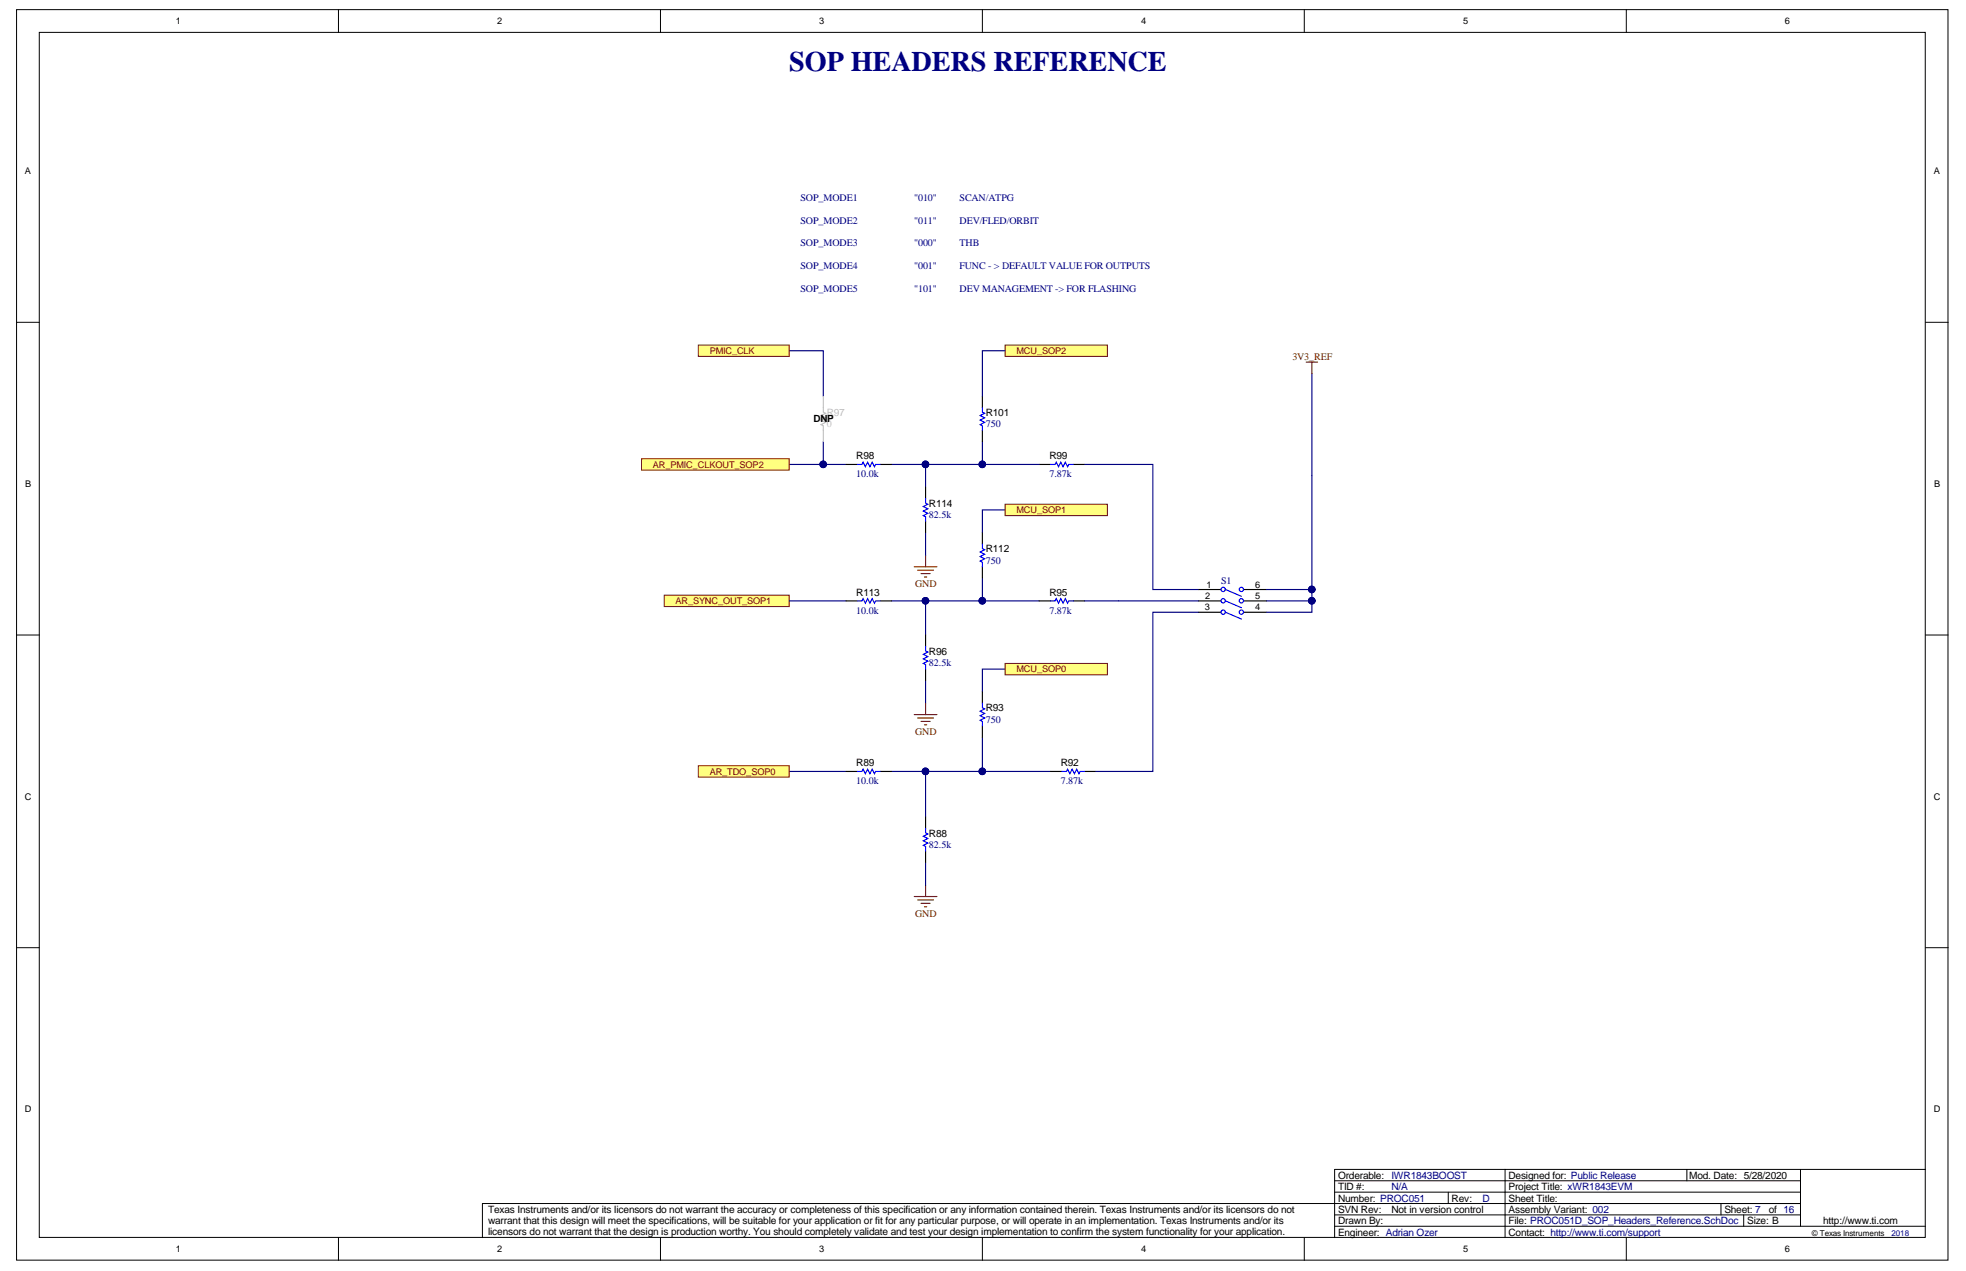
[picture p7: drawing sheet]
<svg xmlns="http://www.w3.org/2000/svg" width="432mm" height="279mm" viewBox="0 0 432 279" stroke-linecap="round" stroke-linejoin="round" font-family="sans-serif">
<g fill="#fff" stroke="#000" stroke-width=".22">
<path d="M3.6 2.1h424.2v274.6h-424.2z"/>
<path d="M8.6 7.1h414.3v264.6h-414.3z"/>
</g>
<g fill="none" stroke="#000" stroke-width=".22">
<path d="M74.3 2.1v5M145.1 2.1v5M215.8 2.1v5M286.5 2.1v5M357.2 2.1v5M3.6 70.8h5M422.9 70.8h5M3.6 139.4h5M422.9 139.4h5M3.6 208.1h5M422.9 208.1h5M293.1 259.2h102.4"/>
<path d="M330.6 256.7h-37.5v15M370.5 256.7v2.5M395.5 256.7v12.5M422.9 256.7h-92.3v15M74.3 271.7v5M145.1 271.7v5M215.8 271.7v5M286.5 271.7v5M293.1 269.2h129.8M293.1 266.7h102.4M293.1 261.7h102.4M318.1 261.7v2.5"/>
<path d="M357.2 271.7v5M378 264.2v2.5M383 266.7v2.5M395.5 264.2h-289.5v7.5"/>
</g>
<path d="M173.3 77h7.5v10M180.8 97v5h5" fill="none" stroke="#000080" stroke-width=".25"/>
<circle cx="180.8" cy="101.9" r=".72" fill="#000080" stroke="#000080" stroke-width=".22"/>
<path d="M200.8 124.4h5M201.5 125.2h3.5M202.3 125.9h2M203 126.7h.5M203.3 121.9v2.5" fill="none" stroke="#800000" stroke-width=".25"/>
<g fill="#ffff80" stroke="#800000" stroke-width=".22">
<path d="M153.4 75.8h19.9v2.5h-19.9z" fill-rule="evenodd"/>
<path d="M220.8 75.8h22.4v2.5h-22.4z" fill-rule="evenodd"/>
</g>
<g fill="none" stroke="#000080" stroke-width=".25">
<path d="M215.8 97v5h-20M173.3 102h7.5M203.3 102v5M203.3 116.9v5M220.8 112h-5v4.9M195.8 131.9h20M203.3 131.9v7.5M215.8 126.9v5h12.4M203.3 149.4v5M220.8 146.9h-5v5M173.3 169.4h12.5M195.8 169.4h20"/>
<path d="M203.3 169.4v10M215.8 161.9v7.5h14.9M203.3 189.3v5"/>
</g>
<g fill="#000080" stroke="#000080" stroke-width=".22">
<circle cx="203.3" cy="101.9" r=".72"/>
<circle cx="215.7" cy="101.9" r=".72"/>
<circle cx="215.7" cy="131.9" r=".72"/>
<circle cx="215.7" cy="169.3" r=".72"/>
<circle cx="203.3" cy="131.9" r=".72"/>
<circle cx="203.3" cy="169.3" r=".72"/>
<circle cx="180.8" cy="101.9" r=".72"/>
</g>
<path d="M200.8 156.9h5M201.5 157.6h3.5M202.3 158.4h2M203 159.1h.5M203.3 154.4v2.5M200.8 196.8h5M201.5 197.6h3.5M202.3 198.3h2M203 199.1h.5M203.3 194.3v2.5" fill="none" stroke="#800000" stroke-width=".25"/>
<g fill="#ffff80" stroke="#800000" stroke-width=".22">
<path d="M140.9 100.7h32.4v2.5h-32.4z" fill-rule="evenodd"/>
<path d="M145.9 130.7h27.4v2.5h-27.4z" fill-rule="evenodd"/>
<path d="M153.4 168.1h19.9v2.5h-19.9z" fill-rule="evenodd"/>
</g>
<path d="M288.1 82v22.5M173.3 131.9h12.5" fill="none" stroke="#000080" stroke-width=".25"/>
<path d="M286.9 79.5h2.5M288.1 79.5v2.5" fill="none" stroke="#800000" stroke-width=".25"/>
<g fill="#ffff80" stroke="#800000" stroke-width=".22">
<path d="M220.8 110.7h22.4v2.5h-22.4z" fill-rule="evenodd"/>
<path d="M220.8 145.7h22.4v2.5h-22.4z" fill-rule="evenodd"/>
</g>
<g fill="none" stroke="#000" stroke-width=".25">
<path d="M215.8 87v2.5M215.8 94.5v2.5M185.8 102h2.5M193.3 102h2.5M203.3 107v2.5M203.3 114.5v2.4M215.8 116.9v2.5M228.2 102h2.5M235.7 102h2.5M185.8 131.9h2.5M193.3 131.9h2.5M203.3 139.4v2.5"/>
<path d="M215.8 124.4v2.5M228.2 131.9h2.5M235.7 131.9h2.5M263.2 131.9h5M263.2 134.4h5M263.2 129.4h5M273.2 131.9h5M273.2 134.4h5M273.2 129.4h5M203.3 146.9v2.5M215.8 151.9v2.5M215.8 159.4v2.5"/>
<path d="M185.8 169.4h2.5M193.3 169.4h2.5M203.3 179.4v2.5M230.7 169.4h2.5M238.2 169.4h2.5M203.3 186.8v2.5"/>
</g>
<g fill="none" stroke="#00f" stroke-width=".25">
<path d="M215.8 89.5v1l.5 .2-1 .5 1 .5-1 .5 1 .5-1 .5 .5 .3v1M188.3 102h1l.3-.5 .5 1 .5-1 .5 1 .5-1 .5 1 .2-.5h1M203.3 109.5v1l.5 .2-1 .5 1 .5-1 .5 1 .5-1 .5 .5 .3v1M215.8 119.4v1l.5 .3-1 .5 1 .5-1 .5 1 .5-1 .5 .5 .2v1M230.7 102h1l.3-.5 .5 1 .5-1 .5 1 .5-1 .5 1 .2-.5h1M188.3 131.9h1l.3-.5 .5 1 .5-1 .5 1 .5-1 .5 1 .2-.5h1M230.7 131.9h1l.3-.5 .5 1 .5-1 .5 1 .5-1 .5 1 .2-.5h1M269.2 134.4l3.5 1.5M269.2 131.9l3.5 1.5M269.2 129.4l3.5 1.5M203.3 141.9v1l.5 .3-1 .5 1 .5-1 .5 1 .5-1 .5 .5 .2v1M215.8 154.4v1l.5 .2-1 .5 1 .5-1 .5 1 .5-1 .5 .5 .3v1"/>
<path d="M188.3 169.4h1l.3-.5 .5 1 .5-1 .5 1 .5-1 .5 1 .2-.5h1M233.2 169.4h1l.3-.5 .5 1 .5-1 .5 1 .5-1 .5 1 .2-.5h1M203.3 181.9v1l.5 .2-1 .5 1 .5-1 .5 1 .5-1 .5 .5 .2v1"/>
<circle cx="268.6" cy="131.9" r=".47"/>
<circle cx="268.6" cy="129.4" r=".47"/>
<circle cx="268.6" cy="134.4" r=".47"/>
<circle cx="272.6" cy="129.4" r=".47"/>
<circle cx="272.6" cy="131.9" r=".47"/>
<circle cx="272.6" cy="134.4" r=".47"/>
</g>
<path d="M180.8 87v3.5l.5 .2-1 .5 1 .5-1 .5 1 .5-1 .5 .5 .3v3.5" fill="none" stroke="#c0bebc" stroke-width=".25"/>
<path d="M220.8 77h-5v10M215.8 102h12.4M238.2 102h15v27.4h10M288.1 104.5v29.9h-9.9M238.2 131.9h25M263.2 134.4h-10v35h-12.5M278.2 131.9h9.9M278.2 129.4h9.9" fill="none" stroke="#000080" stroke-width=".25"/>
<g fill="#000080" stroke="#000080" stroke-width=".22">
<circle cx="215.7" cy="101.9" r=".72"/>
<circle cx="288.1" cy="131.9" r=".72"/>
<circle cx="288.1" cy="129.4" r=".72"/>
</g>
<text font-size="6.2" fill="#000080" x="173.3" y="15.6">SOP HEADERS REFERENCE</text>
<g font-size="2.2" fill="#000080">
<text x="175.8" y="44.1">SOP_MODE1</text>
<text x="200.8" y="44.1">&quot;010&quot;</text>
<text x="210.8" y="44.1">SCAN/ATPG</text>
<text x="175.8" y="49.1">SOP_MODE2</text>
<text x="200.8" y="49.1">&quot;011&quot;</text>
<text x="210.8" y="49.1">DEV/FLED/ORBIT</text>
<text x="175.8" y="54.1">SOP_MODE3</text>
<text x="175.8" y="59.1">SOP_MODE4</text>
<text x="200.8" y="54.1">&quot;000&quot;</text>
<text x="200.8" y="59.1">&quot;001&quot;</text>
<text x="210.8" y="54.1">THB</text>
<text x="210.8" y="59.1">FUNC - &gt; DEFAULT VALUE FOR OUTPUTS</text>
<text x="175.8" y="64.1">SOP_MODE5</text>
<text x="200.8" y="64.1">&quot;101&quot;</text>
<text x="210.8" y="64.1">DEV MANAGEMENT -&gt; FOR FLASHING</text>
<text x="216.5" y="93.8">750</text>
<text x="188.1" y="104.8">10.0k</text>
<text x="230.5" y="104.8">7.87k</text>
<text x="204" y="113.7">82.5k</text>
<text x="216.5" y="123.7">750</text>
<text x="268.2" y="128.2">S1</text>
<text x="188.1" y="134.7">10.0k</text>
<text x="230.5" y="134.7">7.87k</text>
<text x="204" y="146.2">82.5k</text>
<text x="216.5" y="158.7">750</text>
<text x="188.1" y="172.2">10.0k</text>
<text x="233" y="172.2">7.87k</text>
<text x="204" y="186.1">82.5k</text>
<text x="305.6" y="261.3">N/A</text>
<text x="305.6" y="258.8">IWR1843BOOST</text>
<text x="325.6" y="263.8">D</text>
</g>
<g font-size="2.2" fill="#800000">
<text x="283.8" y="79">3V3_REF</text>
<text x="201" y="128.9">GND</text>
<text x="201" y="161.3">GND</text>
<text x="201" y="201.3">GND</text>
</g>
<g font-size="2.2">
<text x="178.7" y="92.7">DNP</text>
<text x="216.5" y="91.3">R101</text>
<text x="188.1" y="100.8">R98</text>
<text x="230.5" y="100.8">R99</text>
<text x="204" y="111.3">R114</text>
<text x="216.5" y="121.3">R112</text>
<text x="188.1" y="130.7">R113</text>
<text x="230.5" y="130.7">R95</text>
<text x="204" y="143.7">R96</text>
<text x="216.5" y="156.2">R93</text>
<text x="188.1" y="168.2">R89</text>
<text x="233" y="168.2">R92</text>
<text x="204" y="183.7">R88</text>
<text x="293.9" y="263.8">Number: PROC051</text>
<text x="293.9" y="261.3">TID #:</text>
<text x="293.9" y="258.8">Orderable:</text>
<text x="318.8" y="263.8">Rev:</text>
<text x="331.3" y="263.8">Sheet Title:</text>
<text x="331.3" y="261.3">Project Title: xWR1843EVM</text>
<text x="331.3" y="258.8">Designed for: Public Release</text>
<text x="371" y="258.8">Mod. Date: 5/28/2020</text>
<text x="107.2" y="266.2">Texas Instruments and/or its licensors do not warrant the accuracy or completeness of this specification or any information contained therein. Texas Instruments and/or its licensors do not</text>
<text x="107.2" y="268.7">warrant that this design will meet the specifications, will be suitable for your application or fit for any particular purpose, or will operate in an implementation. Texas Instruments and/or its</text>
<text x="293.9" y="268.8">Drawn By:</text>
<text x="293.9" y="266.3">SVN Rev:</text>
<text x="305.6" y="266.3">Not in version control</text>
<text x="331.3" y="268.8">File: PROC051D_SOP_Headers_Reference.SchDoc</text>
<text x="331.3" y="266.3">Assembly Variant: 002</text>
<text x="378.7" y="266.3">Sheet: 7</text>
<text x="383.7" y="268.8">Size: B</text>
<text x="388.5" y="266.3">of 16</text>
<text x="400.4" y="268.8">http://www.ti.com</text>
<text x="107.2" y="271.1">licensors do not warrant that the design is production worthy. You should completely validate and test your design implementation to confirm the system functionality for your application.</text>
<text x="293.9" y="271.3">Engineer: Adrian Ozer</text>
<text x="331.3" y="271.3">Contact: http://www.ti.com/support</text>
</g>
<g font-size="2.2" fill="#c0bebc">
<text x="181.6" y="93.8">0</text>
<text x="181.6" y="91.3">R97</text>
</g>
<g font-size="2">
<text x="38.7" y="5.3">1</text>
<text x="109.2" y="5.3">2</text>
<text x="179.9" y="5.3">3</text>
<text x="250.6" y="5.3">4</text>
<text x="321.3" y="5.3">5</text>
<text x="392" y="5.3">6</text>
<text x="5.5" y="38.3">A</text>
<text x="424.7" y="38.3">A</text>
<text x="5.5" y="106.9">B</text>
<text x="424.8" y="106.9">B</text>
<text x="264.7" y="131.5">2</text>
<text x="265" y="129">1</text>
<text x="275.7" y="129">6</text>
<text x="275.7" y="131.5">5</text>
<text x="264.7" y="134">3</text>
<text x="275.7" y="134">4</text>
<text x="5.5" y="175.6">C</text>
<text x="424.7" y="175.6">C</text>
<text x="5.5" y="244.2">D</text>
<text x="424.7" y="244.2">D</text>
<text x="38.7" y="274.9">1</text>
<text x="109.2" y="274.9">2</text>
<text x="179.9" y="274.9">3</text>
<text x="250.6" y="274.9">4</text>
<text x="321.3" y="274.9">5</text>
<text x="392" y="274.9">6</text>
</g>
<g font-size="2" fill="#800000">
<text x="155.9" y="77.7">PMIC_CLK</text>
<text x="223.3" y="77.7">MCU_SOP2</text>
<text x="143.4" y="102.7">AR_PMIC_CLKOUT_SOP2</text>
<text x="223.3" y="112.7">MCU_SOP1</text>
<text x="148.4" y="132.6">AR_SYNC_OUT_SOP1</text>
<text x="223.3" y="147.6">MCU_SOP0</text>
<text x="155.9" y="170.1">AR_TDO_SOP0</text>
</g>
<text font-size="1.8" x="397.9" y="271.3">© Texas Instruments</text>
<text font-size="1.8" fill="#000080" x="415.4" y="271.3">2018</text>
</svg>
